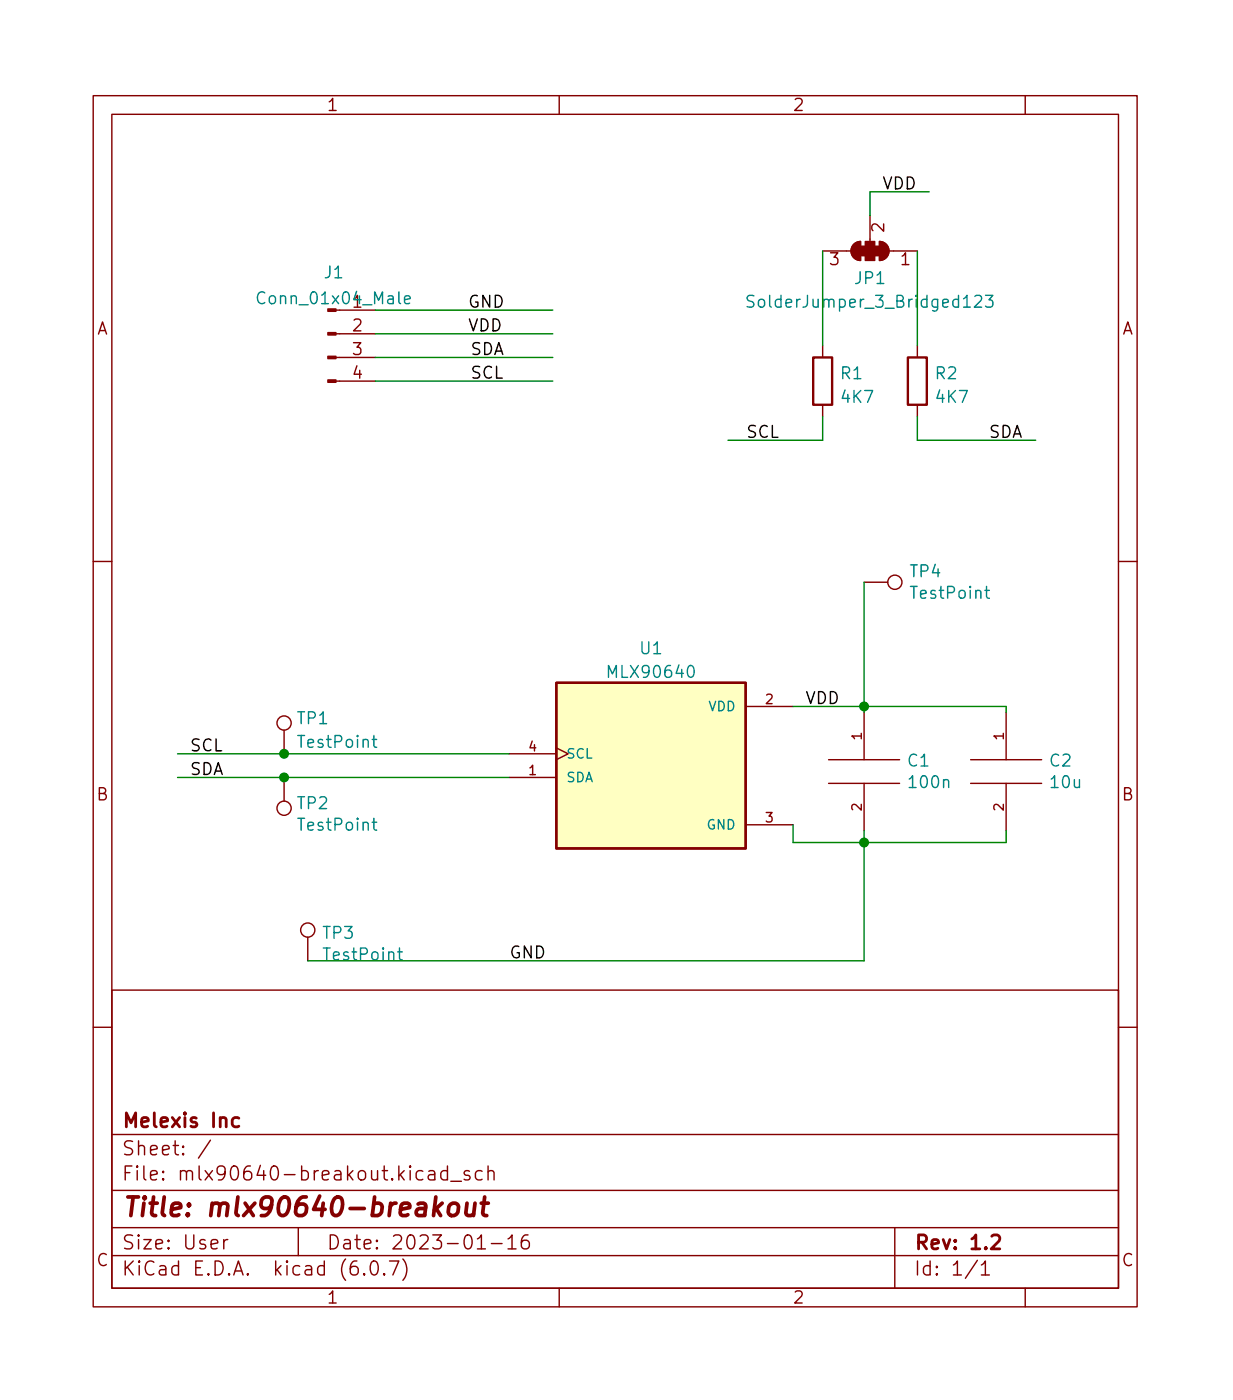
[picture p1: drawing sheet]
<svg xmlns="http://www.w3.org/2000/svg" width="132mm" height="150mm" viewBox="0 0 132 150" stroke-linecap="round" stroke-linejoin="round" font-family="sans-serif">
<g fill="none" stroke="#840000" stroke-width=".15">
<path d="M10 10.3h112v130h-112zM12 12.3h108v126h-108zM60 10.3v2M110 10.3v2M36 38.4h4.3M36 35.8h4.3M36.4 33.3h3.9M88.3 26.9h3M88.3 37.1v1.3M91.6 26.2l.4-.2 .3-.1v2.1a1.02 1.02 0 0 1-.9-.7 1.02 1.02 0 0 1 .2-1.1zM93.3 23.1v2.8M94.4 25.9a1.02 1.02 0 0 1 1 1 1.02 1.02 0 0 1-1 1.1z"/>
<path d="M95.4 26.9h3M98.4 37.1v1.3M36 40.9h4.3M88.3 43.5v1.2M98.4 43.5v1.2M10 60.3h2M30.5 78.4v2.5M80 75.8h5.1M92.7 62.5h2.5M92.7 76.5v5.1M107.9 76.5v5.1M120 60.3h2"/>
<path d="M30.5 83.5v2.5M54.6 83.5h5.1M54.6 80.9h5.1M59.7 80.3l1.3 .6-1.3 .7M80 88.5h5.1M88.9 84.1h7.6M88.9 81.6h7.6M92.7 84.1v5.1M104.1 84.1h7.7M104.1 81.6h7.7M107.9 84.1v5.1M10 110.3h2"/>
<path d="M12 106.3h108v32h-108zM33 100.6v2.5M120 110.3h2M12 134.8h108M12 131.8h108M12 127.8h108M12 121.8h108M22.6 122.4l-1.3 1.9M24 133.1v1M24.4 133.1a.38 .38 0 0 0-.4 .2M32 131.8v3M39.1 136.7l.1 .1-.1 .1-.1-.1 .1-.1v.2"/>
<path d="M39.9 135.4a.36 .36 0 0 1 .6 .2 .88 .88 0 0 1-.3 1.3 .38 .38 0 0 1-.4-.3 1.17 1.17 0 0 1 .1-1.2zM41.2 136.7l.1 .1-.1 .1v-.1v-.1v.2M41.8 135.4h1l-.6 1.5M43.2 135.1a1.72 1.72 0 0 1 0 2.3M46 125.7h.2h.4l.1 .2v.8M46.7 126l-.5 .1a.29 .29 0 0 0-.3 .3 .29 .29 0 0 0 .3 .3l.5-.1M48 125.7h-.4l-.3 .2v.5l.1 .2 .2 .1 .4-.1M48 125.2v1.5M48.4 126.8h1.1M50.4 125.7h-.4l-.2 .2 .1 .2 .5 .1v.2v.2l-.2 .1-.4-.1M51.2 134.1h.9M51.7 125.7h-.4l-.3 .2v.5l.2 .2 .1 .1 .4-.1"/>
<path d="M52.4 125.8a.37 .37 0 0 1 .6 .1v.8M52.4 125.2v1.5M52.7 133.5h1.2M54.5 133l.4-.4v1.5M54.5 134.1h.9M56.7 132.6a.59 .59 0 0 0-.8 .6v.6l.2 .2 .4 .1 .2-.2 .1-.5-.1-.2-.5-.1-.3 .3M60 138.3v2M96 131.8v6.5M104.9 135.3l-1.3 1.9M105.3 135.8l.4-.4v1.5M105.3 136.9h.9M110 138.3v2"/>
<circle cx="30.5" cy="77.6" r=".76"/>
<circle cx="96" cy="62.5" r=".76"/>
<circle cx="30.5" cy="86.8" r=".76"/>
<circle cx="33" cy="99.8" r=".76"/>
</g>
<path d="M25.6 120h-.4l-.3 .2v.5l.2 .2 .1 .1 .4-.1M106.4 132.7l.2-.1h.4a.41 .41 0 0 1 .2 .6l-.9 .9h1" fill="none" stroke="#840000" stroke-width=".3"/>
<path d="M46.8 129.7l.5 .8M47.4 129.2l-.8 .7M48.3 129.3a.52 .52 0 0 1 .5-.2 .52 .52 0 0 1 .4 .4l-.1 .6a.55 .55 0 0 1-.5 .4 .55 .55 0 0 1-.5-.4l.1-.6zM50.1 129.2l-.1 1v.2a.57 .57 0 0 0 .8-.1M51 129.2l-.2 1.3M51.6 129.2h.8M52 128.5l-.2 1.7 .1 .2 .3 .1" fill="none" stroke="#840000" stroke-width=".4"/>
<path d="M87.2 38.4h2.1v5.1h-2.1zM97.4 38.4h2v5.1h-2zM59.7 73.3h20.3v17.8h-20.3z" fill="none" stroke="#840000" stroke-width=".25"/>
<g fill="#840000" stroke="#840000" stroke-width=".15">
<path d="M93.9 26.4h.5v1h-.5z"/>
<path d="M94.4 25.9a1.02 1.02 0 0 1 1 1 1.02 1.02 0 0 1-1 1.1z"/>
<path d="M92.8 25.9h1.1v2.1h-1.1z"/>
<path d="M92.3 26.4h.5v1h-.5z"/>
<path d="M91.6 26.2l.4-.2 .3-.1v2.1a1.02 1.02 0 0 1-.9-.7 1.02 1.02 0 0 1 .2-1.1z"/>
<path d="M35.2 40.8h.8v.2h-.8z"/>
<path d="M35.2 38.2h.8v.3h-.8z"/>
<path d="M35.2 35.7h.8v.3h-.8z"/>
</g>
<path d="M43.4 32.2l.6-.1-.1-.3h-.3l-.2 .1 .1 .6 .1 .1 .3-.1M80.9 31.8l-.2-.1-.4 .1a.3 .3 0 0 0-.1 .3 .3 .3 0 0 0 .2 .2 .46 .46 0 0 1 .5 .3l-.1 .3-.2 .1-.4-.1M104.6 31.8l.2-.1 .4 .1a.35 .35 0 0 1 .1 .4l-.8 .8h.8M105.7 31.7h.8l-.4 .5a.35 .35 0 0 1 .4 .2v.3l-.1 .2-.5 .1-.2-.1M39.9 79.4h.5M40.1 79v1l.1 .2h.2M105.7 63.4h.5M105.8 62.9v1.1l.1 .2h.3M39.9 88.3h.5M40.1 87.8v1.1l.1 .2h.2M42.7 102.2h.5M42.9 101.8v1v.2h.3" fill="none" stroke="#008484" stroke-width=".15"/>
<path d="M59.7 73.3h20.3v17.8h-20.3z" fill="#ffffc2" stroke="#ffffc2" stroke-width=".11"/>
<g fill="none" stroke="#008400" stroke-width=".15">
<path d="M40.3 35.8h19M40.3 33.3h19M40.3 38.4h19M88.3 26.9v10.2M98.4 26.9v10.2M99.7 20.6h-6.4v2.5M40.3 40.9h19M88.3 44.7v2.6h-10.2M98.4 44.7v2.6h12.7M85.1 75.8h22.8v.7M92.7 62.5v14M19 83.5h35.6"/>
<path d="M19 80.9h35.6M85.1 88.5v1.9h22.8v-1.2M92.7 89.2v13.9h-59.7"/>
</g>
<g fill="#008400" stroke="#008400" stroke-width=".15">
<circle cx="92.7" cy="75.8" r=".46"/>
<circle cx="92.7" cy="90.4" r=".46"/>
<circle cx="30.5" cy="80.9" r=".46"/>
<circle cx="30.5" cy="83.5" r=".46"/>
</g>
<text font-size="2.8" fill="#840000" x="13" y="130.6">Title: mlx90640-breakout</text>
<g font-size="2.1" fill="#840000">
<text x="13" y="124">Sheet: /</text>
<text x="13" y="121">Melexis Inc</text>
<text x="13" y="126.7">File: mlx90640-breakout.kicad_sch</text>
<text x="13" y="136.9">KiCad E.D.A. kicad (6.0.7)</text>
<text x="13" y="134.1">Size: User</text>
<text x="35" y="134.1">Date: 2023-01-16</text>
<text x="98" y="134.1">Rev: 1.2</text>
<text x="98" y="136.9">Id: 1/1</text>
</g>
<g font-size="1.8" fill="#840000">
<text x="35" y="11.9">1</text>
<text x="85" y="11.9">2</text>
<text x="89" y="28.5">3</text>
<text x="94.9" y="24.9" transform="rotate(-90 94.9 24.9)">2</text>
<text x="96.7" y="28.5">1</text>
<text x="10.3" y="35.9">A</text>
<text x="37.9" y="35.6">2</text>
<text x="120.4" y="35.9">A</text>
<text x="37.9" y="38.1">3</text>
<text x="37.9" y="40.7">4</text>
<text x="10.3" y="85.9">B</text>
<text x="120.4" y="85.9">B</text>
<text x="10.3" y="135.9">C</text>
<text x="120.4" y="135.9">C</text>
<text x="35" y="139.9">1</text>
<text x="85" y="139.9">2</text>
</g>
<g font-size="1.8">
<text x="94.6" y="20.3">VDD</text>
<text x="50.2" y="33">GND</text>
<text x="50.2" y="35.6">VDD</text>
<text x="50.4" y="38.1">SDA</text>
<text x="50.4" y="40.7">SCL</text>
<text x="80" y="47">SCL</text>
<text x="106" y="47">SDA</text>
<text x="86.4" y="75.6">VDD</text>
<text x="20.3" y="80.7">SCL</text>
<text x="20.3" y="83.2">SDA</text>
<text x="54.6" y="102.9">GND</text>
</g>
<g font-size="1.8" fill="#008484">
<text x="34.8" y="29.9">J1</text>
<text x="28.1" y="32.7">Conn_01x04_Male</text>
<text x="37.9" y="33">1</text>
<text x="81.1" y="33">SolderJumper_3_Bridged123</text>
<text x="91.8" y="30.5">JP1</text>
<text x="90.2" y="40.7">R1</text>
<text x="100.4" y="40.7">R2</text>
<text x="90.3" y="43.2">4K7</text>
<text x="100.5" y="43.2">4K7</text>
<text x="97.7" y="62">TP4</text>
<text x="97.9" y="64.3">TestPoint</text>
<text x="68.7" y="70.2">U1</text>
<text x="31.9" y="77.7">TP1</text>
<text x="65.5" y="72.8">MLX90640</text>
<text x="32.2" y="80.3">TestPoint</text>
<text x="97.4" y="82.3">C1</text>
<text x="112.7" y="82.3">C2</text>
<text x="31.9" y="86.9">TP2</text>
<text x="32.2" y="89.2">TestPoint</text>
<text x="97.7" y="84.6">100n</text>
<text x="112.8" y="84.6">10u</text>
<text x="34.7" y="100.8">TP3</text>
<text x="34.9" y="103.1">TestPoint</text>
</g>
<g font-size="1.4" fill="#008484">
<text x="76" y="76.3">VDD</text>
<text x="60.7" y="84">SDA</text>
<text x="60.7" y="81.4">SCL</text>
<text x="75.8" y="89">GND</text>
</g>
<g font-size="1.4" fill="#840000">
<text x="82.2" y="75.6">2</text>
<text x="56.8" y="83.2">1</text>
<text x="56.8" y="80.7">4</text>
<text x="92.5" y="79.4" transform="rotate(-90 92.5 79.4)">1</text>
<text x="107.7" y="79.4" transform="rotate(-90 107.7 79.4)">1</text>
<text x="82.2" y="88.3">3</text>
<text x="92.5" y="87" transform="rotate(-90 92.5 87)">2</text>
<text x="107.7" y="87" transform="rotate(-90 107.7 87)">2</text>
</g>
</svg>
